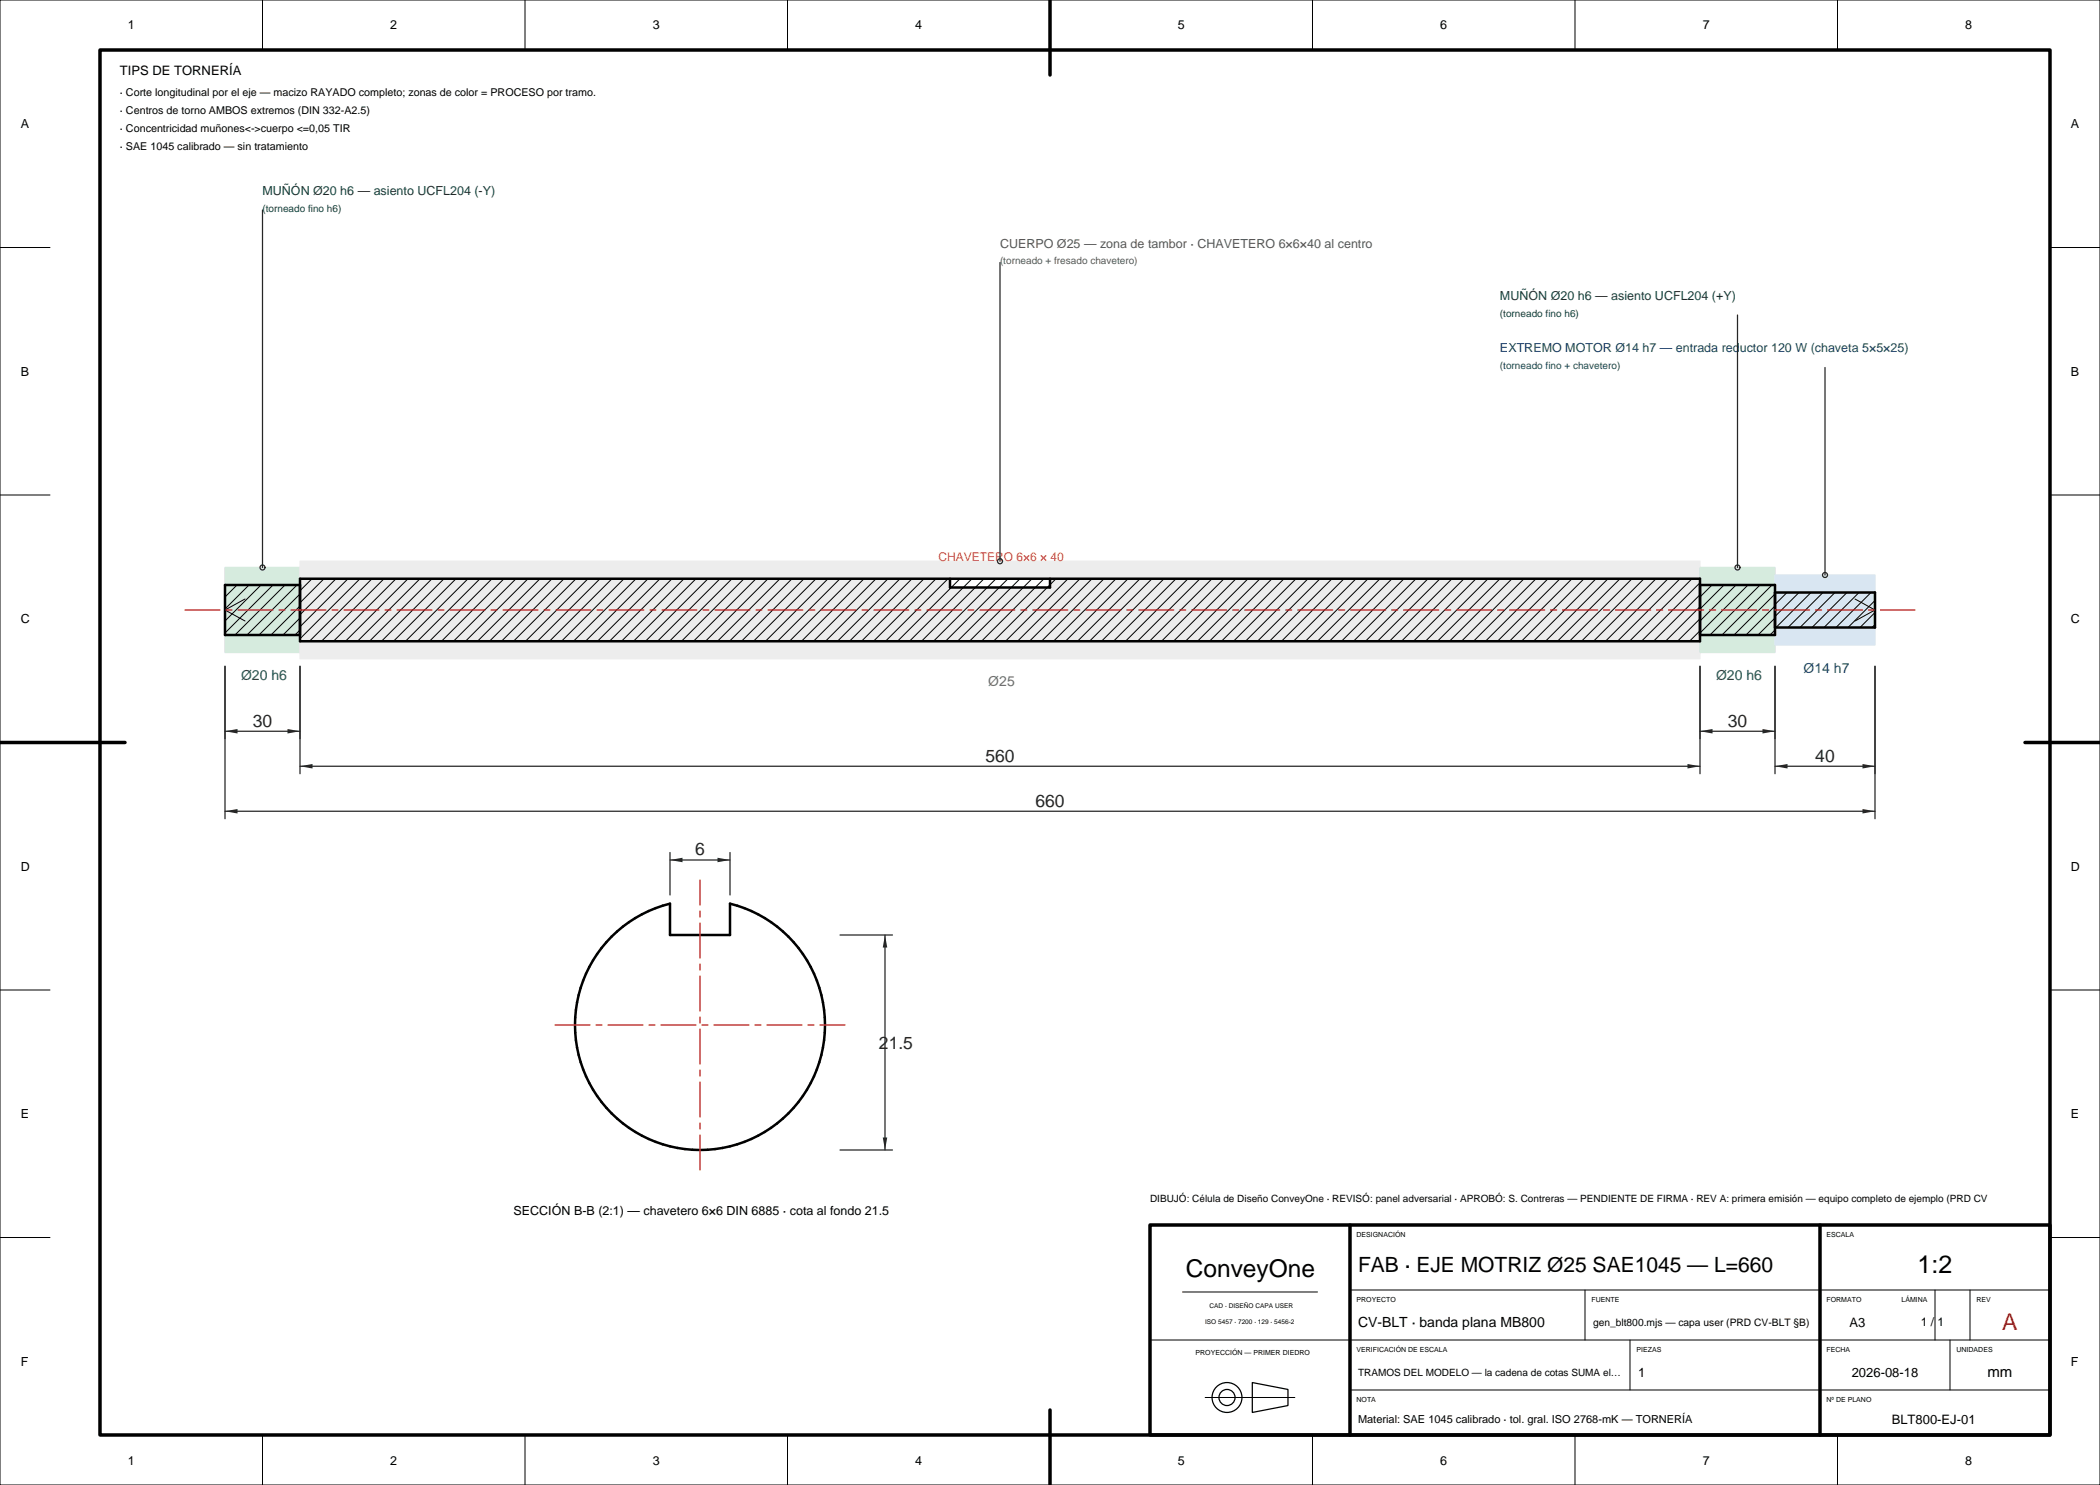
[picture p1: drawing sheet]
<svg xmlns="http://www.w3.org/2000/svg" width="420mm" height="297mm" viewBox="0 0 420 297" stroke-linecap="round" stroke-linejoin="round" font-family="sans-serif">
<g fill="#d6ebde" stroke="#d6ebde" stroke-width=".28">
<path d="M45 113.5h15v17h-15z" fill-rule="evenodd"/>
<path d="M340 113.5h15v17h-15z" fill-rule="evenodd"/>
</g>
<path d="M60 112.3h280v19.4h-280z" fill-rule="evenodd" fill="#ededed" stroke="#ededed" stroke-width=".28"/>
<path d="M355 115h20v14h-20z" fill-rule="evenodd" fill="#d9e6f2" stroke="#d9e6f2" stroke-width=".28"/>
<path d="M190 115.7h20v1.8h-20z" fill-rule="evenodd" fill="#fff" stroke="#fff" stroke-width=".28"/>
<g fill="none" stroke="#000" stroke-width=".2">
<path d="M0 0h420v297h-420zM52.5 0v10M105 0v10M157.5 0v10M210 0v10M262.5 0v10M315 0v10M367.5 0v10M0 49.5h10M410 49.5h10M0 99h10M410 99h10"/>
<path d="M47.4 117l-2.4 2.4M49 119.8l-4 2.2 4 2.2M49.8 117l-4.8 4.8M52.2 117l-7.2 7.2M54.6 117l-9.6 9.6M57 117l-10 10M59.4 117l-10 10M60 118.8l-8.2 8.2M62.4 115.7l-2.4 2.4M64.8 115.7l-4.8 4.9M67.2 115.7l-7.2 7.3M69.6 115.7l-9.6 9.6"/>
<path d="M72 115.7l-12 12.1M74.4 115.7l-12.5 12.5M76.8 115.7l-12.5 12.5M79.2 115.7l-12.5 12.5M81.6 115.7l-12.5 12.5M84 115.7l-12.5 12.5M86.4 115.7l-12.5 12.5M88.8 115.7l-12.5 12.5M91.2 115.7l-12.5 12.5M93.6 115.7l-12.5 12.5M96 115.7l-12.5 12.5M98.4 115.7l-12.5 12.5"/>
<path d="M100.8 115.7l-12.5 12.5M103.2 115.7l-12.5 12.5M105.6 115.7l-12.5 12.5M108 115.7l-12.5 12.5M110.4 115.7l-12.5 12.5M112.8 115.7l-12.5 12.5M115.2 115.7l-12.5 12.5M117.6 115.7l-12.5 12.5M120 115.7l-12.5 12.5M122.4 115.7l-12.5 12.5M124.8 115.7l-12.5 12.5M127.2 115.7l-12.5 12.5"/>
<path d="M129.6 115.7l-12.5 12.5M132 115.7l-12.5 12.5M134.4 115.7l-12.5 12.5M136.8 115.7l-12.5 12.5M139.2 115.7l-12.5 12.5M141.6 115.7l-12.5 12.5M144 115.7l-12.5 12.5M146.4 115.7l-12.5 12.5M148.8 115.7l-12.5 12.5M151.2 115.7l-12.5 12.5M153.6 115.7l-12.5 12.5M156 115.7l-12.5 12.5"/>
<path d="M158.4 115.7l-12.5 12.5M160.8 115.7l-12.5 12.5M163.2 115.7l-12.5 12.5M165.6 115.7l-12.5 12.5M168 115.7l-12.5 12.5M170.4 115.7l-12.5 12.5M172.8 115.7l-12.5 12.5M175.2 115.7l-12.5 12.5M177.6 115.7l-12.5 12.5M180 115.7l-12.5 12.5M182.4 115.7l-12.5 12.5M184.8 115.7l-12.5 12.5"/>
<path d="M187.2 115.7l-12.5 12.5M189.6 115.7l-12.5 12.5M192 115.7l-12.5 12.5M194.4 115.7l-12.5 12.5M196.8 115.7l-12.5 12.5M199.2 115.7l-12.5 12.5M201.6 115.7l-12.5 12.5M204 115.7l-12.5 12.5M206.4 115.7l-12.5 12.5M208.8 115.7l-12.5 12.5M211.2 115.7l-12.5 12.5M213.6 115.7l-12.5 12.5"/>
<path d="M216 115.7l-12.5 12.5M218.4 115.7l-12.5 12.5M220.8 115.7l-12.5 12.5M223.2 115.7l-12.5 12.5M225.6 115.7l-12.5 12.5M228 115.7l-12.5 12.5M230.4 115.7l-12.5 12.5M232.8 115.7l-12.5 12.5M235.2 115.7l-12.5 12.5M237.6 115.7l-12.5 12.5M240 115.7l-12.5 12.5M242.4 115.7l-12.5 12.5"/>
<path d="M244.8 115.7l-12.5 12.5M247.2 115.7l-12.5 12.5M249.6 115.7l-12.5 12.5M252 115.7l-12.5 12.5M254.4 115.7l-12.5 12.5M256.8 115.7l-12.5 12.5M259.2 115.7l-12.5 12.5M261.6 115.7l-12.5 12.5M264 115.7l-12.5 12.5M266.4 115.7l-12.5 12.5M268.8 115.7l-12.5 12.5M271.2 115.7l-12.5 12.5"/>
<path d="M273.6 115.7l-12.5 12.5M276 115.7l-12.5 12.5M278.4 115.7l-12.5 12.5M280.8 115.7l-12.5 12.5M283.2 115.7l-12.5 12.5M285.6 115.7l-12.5 12.5M288 115.7l-12.5 12.5M290.4 115.7l-12.5 12.5M292.8 115.7l-12.5 12.5M295.2 115.7l-12.5 12.5M297.6 115.7l-12.5 12.5M300 115.7l-12.5 12.5"/>
<path d="M302.4 115.7l-12.5 12.5M304.8 115.7l-12.5 12.5M307.2 115.7l-12.5 12.5M309.6 115.7l-12.5 12.5M312 115.7l-12.5 12.5M314.4 115.7l-12.5 12.5M316.8 115.7l-12.5 12.5M319.2 115.7l-12.5 12.5M321.6 115.7l-12.5 12.5M324 115.7l-12.5 12.5M326.4 115.7l-12.5 12.5M328.8 115.7l-12.5 12.5"/>
<path d="M331.2 115.7l-12.5 12.5M333.6 115.7l-12.5 12.5M336 115.7l-12.5 12.5M338.4 115.7l-12.5 12.5M340 116.6l-11.7 11.6M340 118.9l-9.3 9.3M342.4 117l-2.4 2.4M344.8 117l-4.8 4.8M347.2 117l-7.2 7.2M349.6 117l-9.6 9.6M352 117l-10 10M354.4 117l-10 10"/>
<path d="M355 118.8l-8.2 8.2M357.4 118.5l-2.4 2.4M359.8 118.5l-4.8 4.8M362.2 118.5l-7 7M364.6 118.5l-7 7M367 118.5l-7 7M369.4 118.5l-7 7M371 119.8l4 2.2-4 2.2M371.8 118.5l-7 7M374.2 118.5l-7 7M60 121.2l-5.8 5.8M60 123.6l-3.4 3.4"/>
<path d="M60 126l-1 1M340 121.3l-6.9 6.9M340 123.8l-4.5 4.4M340 126.1l-2.1 2.1M355 121.2l-5.8 5.8M355 123.6l-3.4 3.4M355 126l-1 1M375 120.1l-5.4 5.4M375 122.5l-3 3M375 124.9l-.6 .6M0 148.5h10M410 148.5h10"/>
<path d="M0 198h10M410 198h10M0 247.5h10M236.5 258.4h27M270 258h140M317 258v10M387 258v10M394 258v10M410 247.5h10M230 268h180M241 279.5h18M270 278h140"/>
<path d="M326 268v10M390 268v10M52.5 287v10M105 287v10M157.5 287v10M210 287v10M262.5 287v10M315 287v10M367.5 287v10"/>
</g>
<path d="M60 117h-15v10h15M60 115.7h280v12.5h-280zM190 115.7v1.8h20v-1.8M340 117h15v10h-15M355 118.5h20v7h-20M122.3 187.3a25 25 0 0 1 11.7-6.6v6.3h12v-6.3a25 25 0 0 1 16.8 34.6 25 25 0 0 1-37 10.3 25 25 0 0 1-3.5-38.3z" fill="none" stroke="#000" stroke-width=".5"/>
<g fill="none" stroke="#000" stroke-width=".25">
<path d="M250.5 276.5l7.1 1.4v3.2l-7.1 1.4z"/>
<circle cx="245.4" cy="279.5" r="2.99"/>
<circle cx="245.4" cy="279.5" r="1.61"/>
</g>
<path d="M37 122h346M111 205h58M140 234v-58" fill="none" stroke="#b81a1a" stroke-width=".25" stroke-dasharray="7 1.2 1.2 1.2"/>
<g fill="none" stroke="#262626" stroke-width=".25">
<path d="M52.5 42v71.5M200 52.5v59.8M347.5 63v50.5M365 73.5v41.5M45 133.3v14.5M60 133.3v14.5M45 146.3h15"/>
<circle cx="52.5" cy="113.5" r=".5"/>
<circle cx="200" cy="112.3" r=".5"/>
<circle cx="347.5" cy="113.5" r=".5"/>
<circle cx="365" cy="115" r=".5"/>
</g>
<g fill="#262626">
<path d="M45 146.3l2.5-.5v.9z"/>
<path d="M57.5 145.8l2.5 .5-2.5 .4z"/>
</g>
<path d="M60 133.3v21.4M340 133.3v21.4M60 153.3h280" fill="none" stroke="#262626" stroke-width=".25"/>
<g fill="#262626">
<path d="M60 153.3l2.5-.5v.9z"/>
<path d="M337.5 152.8l2.5 .5-2.5 .4z"/>
</g>
<path d="M340 133.3v14.5M355 133.3v14.5M340 146.3h15" fill="none" stroke="#262626" stroke-width=".25"/>
<g fill="#262626">
<path d="M340 146.3l2.5-.5v.9z"/>
<path d="M352.5 145.8l2.5 .5-2.5 .4z"/>
</g>
<path d="M355 133.3v21.4M375 133.3v21.4M355 153.3h20" fill="none" stroke="#262626" stroke-width=".25"/>
<g fill="#262626">
<path d="M355 153.3l2.5-.5v.9z"/>
<path d="M372.5 152.8l2.5 .5-2.5 .4z"/>
</g>
<path d="M45 133.3v30.4M375 133.3v30.4M45 162.2h330" fill="none" stroke="#262626" stroke-width=".25"/>
<g fill="#262626">
<path d="M45 162.2l2.5-.4v.9z"/>
<path d="M372.5 161.8l2.5 .4-2.5 .5z"/>
</g>
<path d="M134 170.5v8.5M134 172h12M146 170.5v8.5" fill="none" stroke="#262626" stroke-width=".25"/>
<g fill="#262626">
<path d="M134 172l2.5-.5v.9z"/>
<path d="M143.5 171.5l2.5 .5-2.5 .4z"/>
</g>
<path d="M168 187h10.5M177 187v43M168 230h10.5" fill="none" stroke="#262626" stroke-width=".25"/>
<g fill="#262626">
<path d="M176.6 227.5h.9l-.5 2.5z"/>
<path d="M177 187l.5 2.5h-.9z"/>
</g>
<path d="M20 10h390v277h-390zM210 0v15M0 148.5h25M405 148.5h15M230 245h180v42h-180zM270 245v42M364 245v42M210 282v15" fill="none" stroke="#000" stroke-width=".7"/>
<text font-size="5" x="383.5" y="254.7">1:2</text>
<text font-size="4.9" x="237.1" y="255.4">ConveyOne</text>
<text font-size="4.6" fill="#b81a1a" x="400.4" y="266.1">A</text>
<text font-size="4.2" x="271.6" y="254.4">FAB · EJE MOTRIZ Ø25 SAE1045 — L=660</text>
<g font-size="3.5" fill="#262626">
<text x="50.6" y="145.3">30</text>
<text x="345.6" y="145.3">30</text>
<text x="197.1" y="152.3">560</text>
<text x="363.1" y="152.3">40</text>
<text x="207.1" y="161.3">660</text>
<text x="139" y="171.1">6</text>
<text x="175.8" y="209.8">21.5</text>
</g>
<text font-size="3" x="397.5" y="275.5">mm</text>
<g font-size="2.8" fill="#176336">
<text x="48.2" y="136">Ø20 h6</text>
<text x="343.2" y="136">Ø20 h6</text>
</g>
<text font-size="2.8" fill="#6e6e6e" x="197.7" y="137.3">Ø25</text>
<text font-size="2.8" fill="#1c4a85" x="360.7" y="134.5">Ø14 h7</text>
<text font-size="2.8" x="271.6" y="265.4">CV-BLT · banda plana MB800</text>
<g font-size="2.6">
<text x="24" y="15">TIPS DE TORNERÍA</text>
<text x="369.9" y="265.3">A3</text>
<text x="327.6" y="275.3">1</text>
<text x="370.4" y="275.3">2026-08-18</text>
<text x="378.4" y="284.8">BLT800-EJ-01</text>
</g>
<g font-size="2.5">
<text x="25.6" y="5.9">1</text>
<text x="78.1" y="5.9">2</text>
<text x="130.6" y="5.9">3</text>
<text x="183.1" y="5.9">4</text>
<text x="235.6" y="5.9">5</text>
<text x="288.1" y="5.9">6</text>
<text x="340.6" y="5.9">7</text>
<text x="393.1" y="5.9">8</text>
<text x="4.2" y="25.7">A</text>
<text x="414.2" y="25.7">A</text>
<text x="4.2" y="75.1">B</text>
<text x="414.2" y="75.1">B</text>
<text x="4.2" y="124.7">C</text>
<text x="414.2" y="124.7">C</text>
<text x="4.2" y="174.1">D</text>
<text x="414.2" y="174.1">D</text>
<text x="4.2" y="223.7">E</text>
<text x="414.2" y="223.7">E</text>
<text x="102.7" y="242.9">SECCIÓN B-B (2:1) — chavetero 6×6 DIN 6885 · cota al fondo 21.5</text>
<text x="4.2" y="273.1">F</text>
<text x="414.2" y="273.1">F</text>
<text x="25.6" y="292.9">1</text>
<text x="78.1" y="292.9">2</text>
<text x="130.6" y="292.9">3</text>
<text x="183.1" y="292.9">4</text>
<text x="235.6" y="292.9">5</text>
<text x="288.1" y="292.9">6</text>
<text x="340.6" y="292.9">7</text>
<text x="393.1" y="292.9">8</text>
</g>
<g font-size="2.5" fill="#124d2b">
<text x="52.5" y="39">MUÑÓN Ø20 h6 — asiento UCFL204 (-Y)</text>
<text x="300" y="60">MUÑÓN Ø20 h6 — asiento UCFL204 (+Y)</text>
</g>
<text font-size="2.5" fill="#575757" x="200" y="49.5">CUERPO Ø25 — zona de tambor · CHAVETERO 6×6×40 al centro</text>
<text font-size="2.5" fill="#173b69" x="300" y="70.5">EXTREMO MOTOR Ø14 h7 — entrada reductor 120 W (chaveta 5×5×25)</text>
<text font-size="2.4" fill="#d9731a" x="187.7" y="112.1">CHAVETERO 6×6 × 40</text>
<text font-size="2.4" x="384.2" y="265.3">1 / 1</text>
<text font-size="2.2" x="271.6" y="284.7">Material: SAE 1045 calibrado · tol. gral. ISO 2768-mK — TORNERÍA</text>
<g font-size="2.1">
<text x="24" y="19.2">· Corte longitudinal por el eje — macizo RAYADO completo; zonas de color = PROCESO por tramo.</text>
<text x="24" y="22.8">· Centros de torno AMBOS extremos (DIN 332-A2.5)</text>
<text x="24" y="26.4">· Concentricidad muñones&lt;-&gt;cuerpo &lt;=0,05 TIR</text>
<text x="24" y="30">· SAE 1045 calibrado — sin tratamiento</text>
</g>
<g font-size="2" fill="#124d2b">
<text x="52.5" y="42.4">(torneado fino h6)</text>
<text x="300" y="63.4">(torneado fino h6)</text>
</g>
<text font-size="2" fill="#575757" x="200" y="52.9">(torneado + fresado chavetero)</text>
<text font-size="2" fill="#173b69" x="300" y="73.9">(torneado fino + chavetero)</text>
<g font-size="2">
<text x="230" y="240.5">DIBUJÓ: Célula de Diseño ConveyOne · REVISÓ: panel adversarial · APROBÓ: S. Contreras — PENDIENTE DE FIRMA · REV A: primera emisión — equipo completo de ejemplo (PRD CV</text>
<text x="318.6" y="265.1">gen_blt800.mjs — capa user (PRD CV-BLT §B)</text>
<text x="271.6" y="275.1">TRAMOS DEL MODELO — la cadena de cotas SUMA el…</text>
</g>
<g font-size="1.4">
<text x="271.3" y="247.4">DESIGNACIÓN</text>
<text x="365.3" y="247.4">ESCALA</text>
<text x="271.3" y="260.4">PROYECTO</text>
<text x="318.3" y="260.4">FUENTE</text>
<text x="365.3" y="260.4">FORMATO</text>
<text x="380.3" y="260.4">LÁMINA</text>
<text x="395.3" y="260.4">REV</text>
<text x="239.1" y="270.9">PROYECCIÓN — PRIMER DIEDRO</text>
<text x="271.3" y="270.4">VERIFICACIÓN DE ESCALA</text>
<text x="327.3" y="270.4">PIEZAS</text>
<text x="365.3" y="270.4">FECHA</text>
<text x="391.3" y="270.4">UNIDADES</text>
<text x="271.3" y="280.4">NOTA</text>
<text x="365.3" y="280.4">Nº DE PLANO</text>
</g>
<g font-size="1.3">
<text x="241.9" y="261.7">CAD · DISEÑO CAPA USER</text>
<text x="241" y="264.9">ISO 5457 · 7200 · 129 · 5456-2</text>
</g>
</svg>
